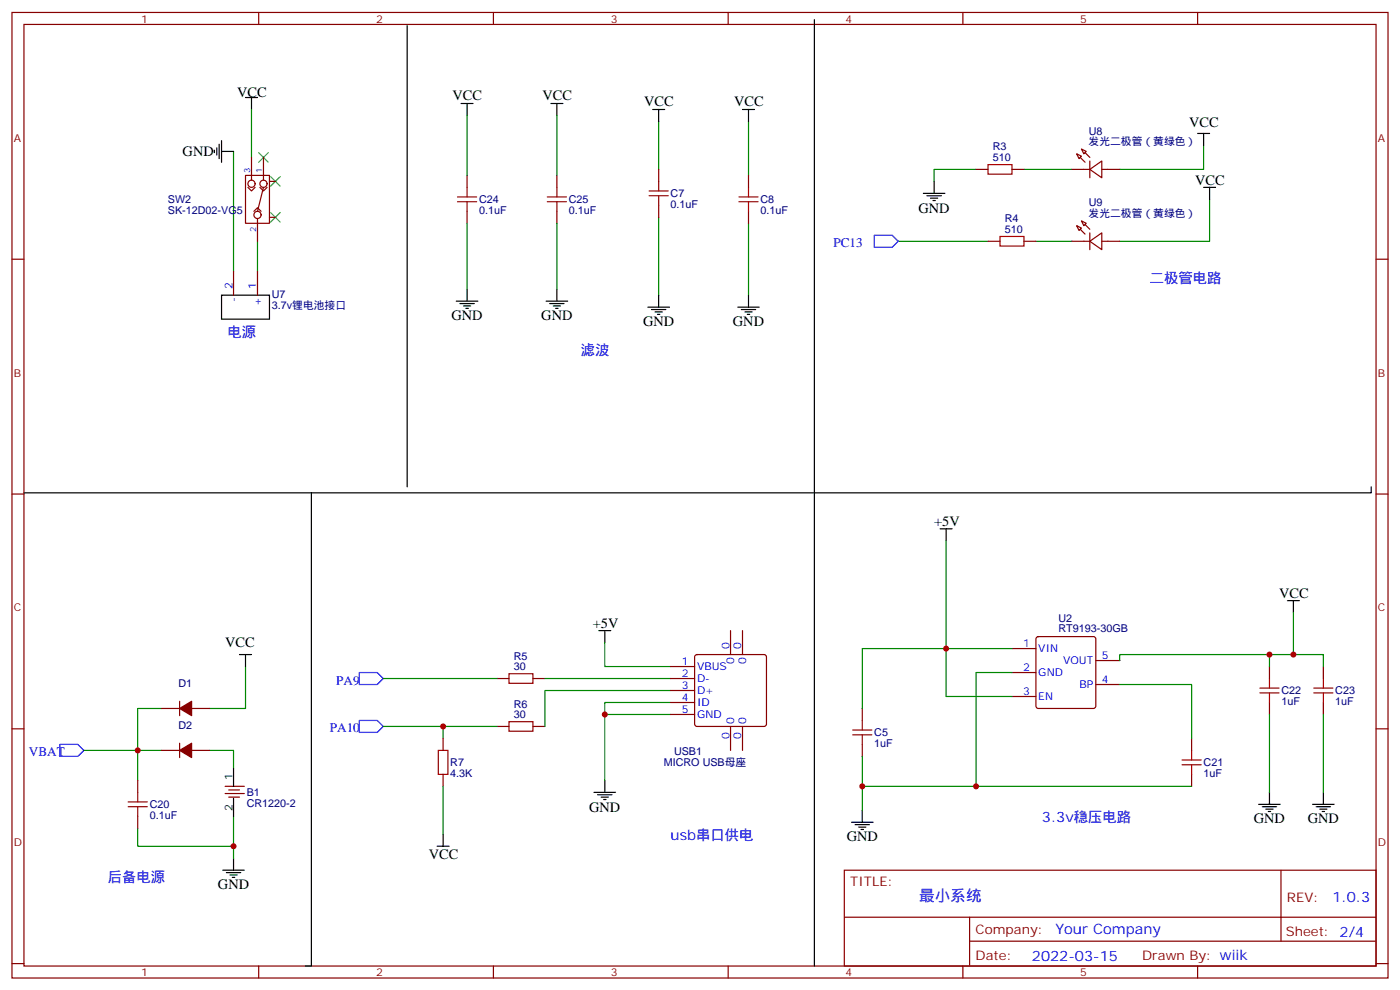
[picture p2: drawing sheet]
<svg xmlns="http://www.w3.org/2000/svg" width="412mm" height="292mm" viewBox="0 0 412 292" stroke-linecap="round" stroke-linejoin="round" font-family="sans-serif">
<g fill="none" stroke="#870000" stroke-width=".35">
<path d="M3.5 3.7h405.4v284.3h-405.4zM7.1 7.2h398.2v277.3h-398.2zM76.2 3.7v3.5M145.3 3.7v3.5M214.5 3.7v3.5M283.6 3.7v3.5M352.8 3.7v3.5M72.3 51.6h7.1v14.2h-7.1zM73 55.2l1.1 1 1-1M74.1 46.4v6.7M76.6 55.2l1 1 1.1-1M77.6 55.2l-1.8 7"/>
<path d="M77.6 46.4v6.7M79.4 53.4h1.7M137.6 51.6v3.6M164 51.6v3.6M194 49.9v3.5M220.5 51.6v3.6M287.5 49.9h3.5M298.1 49.9h3.5M315.7 49.9h5.3M317.1 45.3l1.5 .7-.7 .7zM318.6 43.9l1.4 .7-.7 .7zM321 49.9l3.6-2.5v5z"/>
<path d="M321 47.4v5M324.6 49.9h5.2M3.5 76.3h3.6M68.8 79.9v7M74.8 62.2l1-1 1.1 1M75.8 64.3v6.7M75.8 79.9v7M79.4 64h1.7M137.6 62.2v3.6M164 62.2v3.6M194 60.5v3.5M220.5 62.2v3.6"/>
<path d="M291 71h3.6M301.6 71h3.6M315.7 71h5.3M317.1 66.5l1.5 .7-.7 .7zM318.6 65.1l1.4 .7-.7 .7zM321 71l3.6-2.4v4.9zM321 68.6v4.9M324.6 71h5.2M405.3 76.3h3.6M3.5 145.5h3.6M405.3 145.5h3.6M146.4 199.8h3.5"/>
<path d="M157 199.8h3.5M197.6 199.8h7M197.6 196.3h7M204.8 193l.5-.2h19.8l.5 .2 .2 .5v19.7l-.3 .5-.4 .2h-19.8l-.5-.2-.2-.5v-19.7zM215.2 185.7v7.1M218.7 185.7v7.1M298.1 191h7.1M298.1 198h7.1M305.4 187.7l.5-.2h16.2l.5 .2 .2 .5v19.7l-.2 .5-.5 .2h-16.2l-.5-.2-.2-.5v-19.7zM322.8 194.5h7M373.9 196.3v3.5M389.8 196.3v3.5"/>
<path d="M3.5 214.6h3.6M47.6 208.6h5.3M52.9 206.5v4.2M52.9 218.9v4.2M56.4 208.6h5.3M130.5 217.5v3.5M146.4 213.9h3.5M157 213.9h3.5M197.6 203.3h7M197.6 206.9h7M197.6 210.4h7M215.2 213.9v7.1"/>
<path d="M218.7 213.9v7.1M254 208.6v3.6M254 219.2v3.5M298.1 205.1h7.1M322.8 201.6h7M351 217.5v3.5M373.9 206.9v3.5M389.8 206.9v3.5M405.3 214.6h3.6M40.6 229.8v3.5M47.6 221h5.3M56.4 221h5.3"/>
<path d="M66.3 231.6h5.7M66.3 233.7h5.7M67.4 232.6h3.2M67.4 234.7h3.2M130.5 228v3.6M351 228v3.6M40.6 240.4v3.5M248.7 256.3h156.6v28.2h-156.6zM377.3 256.3v20.9M248.7 270.1h156.5M285.6 277.2h119.6M285.6 270.1v14.1"/>
<path d="M3.5 283.8h3.6M76.2 284.5v3.5M145.3 284.5v3.5M214.5 284.5v3.5M283.6 284.5v3.5M352.8 284.5v3.5M405.3 283.8h3.6"/>
<circle cx="74.1" cy="54.1" r="1.06"/>
<circle cx="77.6" cy="54.1" r="1.06"/>
<circle cx="75.8" cy="63.3" r="1.06"/>
</g>
<g fill="none" stroke="#008700" stroke-width=".35">
<path d="M74.1 32.2v14.2M137.6 34v17.6M164 34v17.6M194 35.8v14.1M220.5 35.8v15.8M68.8 44.6v35.3M287.5 49.9h-12.3v3.5M301.6 49.9h14.1M354.5 42.8v7.1h-24.7M356.3 58.7v12.3h-26.5M75.8 71v8.9M137.6 65.8v19.4"/>
<path d="M164 65.8v19.4M194 64v22.9M220.5 65.8v21.1M264.6 71h26.4M305.2 71h10.5M278.7 159.2v45.9h19.4M72.3 196.3v12.3h-10.6M112.9 199.8h33.5M160.5 199.8h37.1M178.2 189.2v7.1h19.4M298.1 198h-10.6v33.6h63.5M298.1 191h-44.1v17.6"/>
<path d="M329.8 194.5v-1.7h44.1v3.5M373.9 192.8h15.9v3.5M381 180.4v12.4M47.6 208.6h-7v21.2M112.9 213.9h33.5M130.5 213.9v3.6M178.2 210.4h19.4M197.6 203.3h-37.1v10.6M197.6 206.9h-19.4v22.9M329.8 201.6h21.2v15.9M373.9 210.4v22.9M389.8 210.4v22.9"/>
<path d="M24.7 221h22.9M61.7 221h7.1v5.3M130.5 231.6v14.1M254 222.7v8.9h33.5M254 231.6v7M40.6 243.9v5.3h28.2M68.8 240.4v12.3"/>
</g>
<path d="M76.2 44.9l2.8 2.9M79 44.9l-2.8 2.9M79.7 52l2.8 2.8M82.5 52l-2.8 2.8M79.7 62.6l2.8 2.8M82.5 62.6l-2.8 2.8" fill="none" stroke="#3c3" stroke-width=".35"/>
<g fill="none" stroke="#000" stroke-width=".35">
<path d="M119.9 7.5v135.9M239.9 5.8v278.7M72.3 28.7h3.5M74.1 28.7v3.5M135.8 30.5h3.5M137.6 30.5v3.5M162.3 30.5h3.5M164 30.5v3.5M192.3 32.2h3.5M194 32.2v3.6M218.7 32.2h3.5M220.5 32.2v3.6"/>
<path d="M352.8 39.3h3.5M354.5 39.3v3.5M63.1 44.2v.7M63.9 43.5v2.1M64.6 42.5v4.2M65.3 44.6h3.5M65.3 41.4v6.4M272 56.9h6.3M273 57.6h4.3M274.1 58.3h2.1M274.8 59.1h.7M275.2 53.4v3.5"/>
<path d="M354.5 55.2h3.6M356.3 55.2v3.5M65.3 86.9h14.1v7.1h-14.1zM134.4 88.7h6.4M135.5 89.4h4.2M136.5 90.1h2.1M137.2 90.8h.7M137.6 85.2v3.5M160.9 88.7h6.3M161.9 89.4h4.3M163 90.1h2.1M163.7 90.8h.7"/>
<path d="M164 85.2v3.5M190.9 90.5h6.3M191.9 91.2h4.2M193 91.9h2.1M193.7 92.6h.7M194 86.9v3.6M217.3 90.5h6.4M218.4 91.2h4.2M219.4 91.9h2.1M220.1 92.6h.7M220.5 86.9v3.6M91.7 145.1v139.4h-1.7"/>
<path d="M276.9 155.7h3.6M278.7 155.7v3.5M403.9 143.4v1.7h-396.8M379.2 176.9h3.6M381 176.9v3.5M70.6 192.8h3.5M72.3 192.8v3.5M176.4 185.7h3.5M178.2 185.7v3.5M68.8 226.3v5.3M68.8 235.1v5.3M175 233.3h6.3"/>
<path d="M176 234h4.3M177.1 234.7h2.1M177.8 235.4h.7M178.2 229.8v3.5M254 238.6v3.5M370.8 236.9h6.3M371.8 237.6h4.3M372.9 238.3h2.1M373.6 239h.7M373.9 233.3v3.6M386.6 236.9h6.4M387.7 237.6h4.2"/>
<path d="M388.8 238.3h2.1M389.5 239h.7M389.8 233.3v3.6M65.6 256.3h6.4M66.7 257h4.2M67.7 257.7h2.1M68.4 258.4h.7M68.8 252.7v3.6M128.8 249.2h3.5M130.5 245.7v3.5M250.8 242.1h6.4M251.9 242.9h4.2"/>
<path d="M252.9 243.6h2.2M253.6 244.3h.8"/>
</g>
<path d="M257.5 69.3h5.3l1.8 1.7-1.8 1.8h-5.3zM105.8 198h5.3l1.8 1.8-1.8 1.8h-5.3zM17.6 219.2h5.3l1.8 1.8-1.8 1.7h-5.3zM105.8 212.2h5.3l1.8 1.7-1.8 1.8h-5.3z" fill="none" stroke="#00f" stroke-width=".35"/>
<g fill="none" stroke="#a10000" stroke-width=".35">
<path d="M134.8 59.4h5.6M134.8 58h5.6M137.6 55.2v2.8M137.6 59.4v2.8M161.2 59.4h5.7M161.2 58h5.7M164 55.2v2.8M164 59.4v2.8M191.2 57.6h5.6M191.2 56.2h5.6M194 53.4v2.8M194 57.6v2.9"/>
<path d="M217.7 59.4h5.6M217.7 58h5.6M220.5 55.2v2.8M220.5 59.4v2.8M291 48.5h7.1v2.8h-7.1zM294.6 69.6h7v2.9h-7zM149.9 198.4h7.1v2.8h-7.1zM373.9 199.8v2.8M389.8 199.8v2.8M149.9 212.5h7.1v2.8h-7.1zM251.2 216.4h5.6M251.2 215h5.6"/>
<path d="M254 212.2v2.8M254 216.4v2.8M371.1 204h5.7M371.1 202.6h5.7M373.9 204v2.9M387 204h5.6M387 202.6h5.6M389.8 204v2.9M37.7 237.6h5.7M37.7 236.1h5.7M40.6 233.3v2.8M40.6 237.6v2.8"/>
<path d="M129.1 221h2.8v7h-2.8zM348.2 225.2h5.6M348.2 223.8h5.6M351 221v2.8M351 225.2v2.8"/>
</g>
<g fill="#870000" stroke="#870000" stroke-width=".35">
<path d="M52.9 208.6l3.5-2.1v4.2z"/>
<path d="M52.9 221l3.5-2.1v4.2z"/>
<path d="M319.6 44.9l1.4 1.5z"/>
<path d="M318.2 46.4l1.4 1.4z"/>
<path d="M319.6 66.1l1.4 1.4z"/>
<path d="M318.2 67.5l1.4 1.4z"/>
</g>
<g fill="#c00">
<circle cx="40.6" cy="221" r=".88"/>
<circle cx="68.8" cy="249.2" r=".88"/>
<circle cx="278.7" cy="191" r=".88"/>
<circle cx="287.5" cy="231.6" r=".88"/>
<circle cx="254" cy="231.6" r=".88"/>
<circle cx="373.9" cy="192.8" r=".88"/>
<circle cx="381" cy="192.8" r=".88"/>
<circle cx="130.5" cy="213.9" r=".88"/>
<circle cx="178.2" cy="210.4" r=".88"/>
</g>
<text font-size="4.6" fill="#00f" x="270.8" y="265.3">最小系统</text>
<g font-size="4.2">
<text x="69.8" y="28.5">VCC</text>
<text x="133.3" y="29.5">VCC</text>
<text x="159.8" y="29.6">VCC</text>
<text x="189.8" y="31.3">VCC</text>
<text x="216.2" y="31.3">VCC</text>
<text x="350.3" y="37.3">VCC</text>
<text x="53.8" y="46">GND</text>
<text x="352.1" y="54.5">VCC</text>
<text x="270.6" y="62.6">GND</text>
<text x="133" y="94.3">GND</text>
<text x="159.5" y="94.3">GND</text>
<text x="189.4" y="96.1">GND</text>
<text x="215.9" y="96.1">GND</text>
<text x="275.2" y="155">+5V</text>
<text x="376.8" y="176.2">VCC</text>
<text x="174.6" y="185">+5V</text>
<text x="66.4" y="190.6">VCC</text>
<text x="173.6" y="239">GND</text>
<text x="369.4" y="242.5">GND</text>
<text x="385.2" y="242.5">GND</text>
<text x="249.4" y="247.8">GND</text>
<text x="126.3" y="253">VCC</text>
<text x="64.2" y="261.9">GND</text>
</g>
<g font-size="4.2" fill="#00f">
<text x="338.7" y="83.4">二极管电路</text>
<text x="67" y="99.3">电源</text>
<text x="171.1" y="104.6">滤波</text>
<text x="306.9" y="242.1">3.3v稳压电路</text>
<text x="197.6" y="247.4">usb串口供电</text>
<text x="31.7" y="259.8">后备电源</text>
<text x="392.5" y="265.5">1.0.3</text>
<text x="310.9" y="275.1">Your Company</text>
<text x="304" y="282.9">2022-03-15</text>
</g>
<g font-size="3.9" fill="#00f">
<text x="245.5" y="72.8">PC13</text>
<text x="99" y="201.6">PA9</text>
<text x="97.2" y="215.7">PA10</text>
<text x="8.5" y="222.7">VBAT</text>
</g>
<g font-size="3.9" fill="#800">
<text x="250.5" y="260.8">TITLE:</text>
<text x="379.1" y="265.5">REV:</text>
<text x="287.4" y="275">Company:</text>
<text x="378.7" y="275.7">Sheet: 2/4</text>
<text x="287.4" y="282.7">Date:</text>
<text x="336.4" y="282.8">Drawn By: wiik</text>
</g>
<g font-size="3.2" fill="#800">
<text x="41.6" y="6.7">1</text>
<text x="110.8" y="6.7">2</text>
<text x="179.9" y="6.7">3</text>
<text x="249.1" y="6.7">4</text>
<text x="318.2" y="6.7">5</text>
<text x="4.1" y="41.8">A</text>
<text x="405.9" y="41.8">A</text>
<text x="4.1" y="110.9">B</text>
<text x="405.9" y="110.9">B</text>
<text x="4.1" y="180.1">C</text>
<text x="405.9" y="180.1">C</text>
<text x="4.1" y="249.2">D</text>
<text x="405.9" y="249.2">D</text>
<text x="41.6" y="287.5">1</text>
<text x="110.8" y="287.5">2</text>
<text x="179.9" y="287.5">3</text>
<text x="249.1" y="287.5">4</text>
<text x="318.2" y="287.5">5</text>
</g>
<g font-size="3.2" fill="#000080">
<text x="320.7" y="39.6">U8</text>
<text x="292.4" y="47.4">510</text>
<text x="292.4" y="44.2">R3</text>
<text x="320.7" y="42.8">发光二极管（黄绿色）</text>
<text x="49.4" y="59.8">SW2</text>
<text x="141.1" y="59.8">C24</text>
<text x="167.6" y="59.8">C25</text>
<text x="197.6" y="58.1">C7</text>
<text x="224" y="59.8">C8</text>
<text x="49.4" y="63">SK-12D02-VG5</text>
<text x="141.1" y="63.1">0.1uF</text>
<text x="167.6" y="63.1">0.1uF</text>
<text x="197.6" y="61.3">0.1uF</text>
<text x="224" y="63.1">0.1uF</text>
<text x="296" y="65.4">R4</text>
<text x="320.7" y="64">发光二极管（黄绿色）</text>
<text x="320.7" y="60.8">U9</text>
<text x="296" y="68.6">510</text>
<text x="80.1" y="87.7">U7</text>
<text x="80.1" y="90.9">3.7v锂电池接口</text>
<text x="311.8" y="183.2">U2</text>
<text x="311.8" y="186.2">RT9193-30GB</text>
<text x="151.4" y="197.3">30</text>
<text x="151.4" y="194.3">R5</text>
<text x="52.6" y="202.4">D1</text>
<text x="151.4" y="208.4">R6</text>
<text x="377.5" y="207.7">1uF</text>
<text x="377.5" y="204.5">C22</text>
<text x="393.3" y="207.7">1uF</text>
<text x="393.3" y="204.5">C23</text>
<text x="52.6" y="214.7">D2</text>
<text x="151.4" y="211.5">30</text>
<text x="257.5" y="220">1uF</text>
<text x="257.5" y="216.8">C5</text>
<text x="132.6" y="225.7">R7</text>
<text x="195.5" y="225.7">MICRO USB母座</text>
<text x="198.5" y="222.2">USB1</text>
<text x="354.5" y="225.6">C21</text>
<text x="132.6" y="228.9">4.3K</text>
<text x="354.5" y="228.9">1uF</text>
<text x="44.1" y="238">C20</text>
<text x="72.7" y="237.7">CR1220-2</text>
<text x="72.7" y="234.5">B1</text>
<text x="44.1" y="241.2">0.1uF</text>
</g>
<g font-size="3.2" fill="#00f">
<text x="68.4" y="85.2" transform="rotate(-90 68.4 85.2)">2</text>
<text x="69.8" y="89.1" transform="rotate(-90 69.8 89.1)">-</text>
<text x="75.5" y="85.2" transform="rotate(-90 75.5 85.2)">1</text>
<text x="76.9" y="90.2" transform="rotate(-90 76.9 90.2)">+</text>
<text x="214.8" y="191" transform="rotate(-90 214.8 191)">0</text>
<text x="218.4" y="191" transform="rotate(-90 218.4 191)">0</text>
<text x="301.4" y="190.6">1</text>
<text x="200.8" y="195.9">1</text>
<text x="205.3" y="197.3">VBUS</text>
<text x="216.3" y="195.5" transform="rotate(-90 216.3 195.5)">0</text>
<text x="219.8" y="195.5" transform="rotate(-90 219.8 195.5)">0</text>
<text x="301.4" y="197.7">2</text>
<text x="305.9" y="192.1">VIN</text>
<text x="313.1" y="195.6">VOUT</text>
<text x="324.6" y="194.2">5</text>
<text x="200.8" y="199.5">2</text>
<text x="200.8" y="203">3</text>
<text x="205.3" y="200.9">D-</text>
<text x="305.9" y="199.1">GND</text>
<text x="318" y="202.6">BP</text>
<text x="324.6" y="201.2">4</text>
<text x="200.8" y="206.5">4</text>
<text x="205.3" y="204.4">D+</text>
<text x="205.3" y="207.9">ID</text>
<text x="301.4" y="204.8">3</text>
<text x="305.9" y="206.2">EN</text>
<text x="200.8" y="210">5</text>
<text x="205.3" y="211.5">GND</text>
<text x="216.3" y="213.2" transform="rotate(-90 216.3 213.2)">0</text>
<text x="219.8" y="213.2" transform="rotate(-90 219.8 213.2)">0</text>
<text x="214.8" y="217.7" transform="rotate(-90 214.8 217.7)">0</text>
<text x="218.4" y="217.7" transform="rotate(-90 218.4 217.7)">0</text>
</g>
<g font-size="3.2">
<text x="68.4" y="229.8" transform="rotate(-90 68.4 229.8)">1</text>
<text x="68.4" y="238.9" transform="rotate(-90 68.4 238.9)">2</text>
</g>
<g font-size="2.5" fill="#00f">
<text x="73.7" y="50.9" transform="rotate(-90 73.7 50.9)">3</text>
<text x="77.3" y="50.9" transform="rotate(-90 77.3 50.9)">1</text>
<text x="75.5" y="68.4" transform="rotate(-90 75.5 68.4)">2</text>
</g>
</svg>
